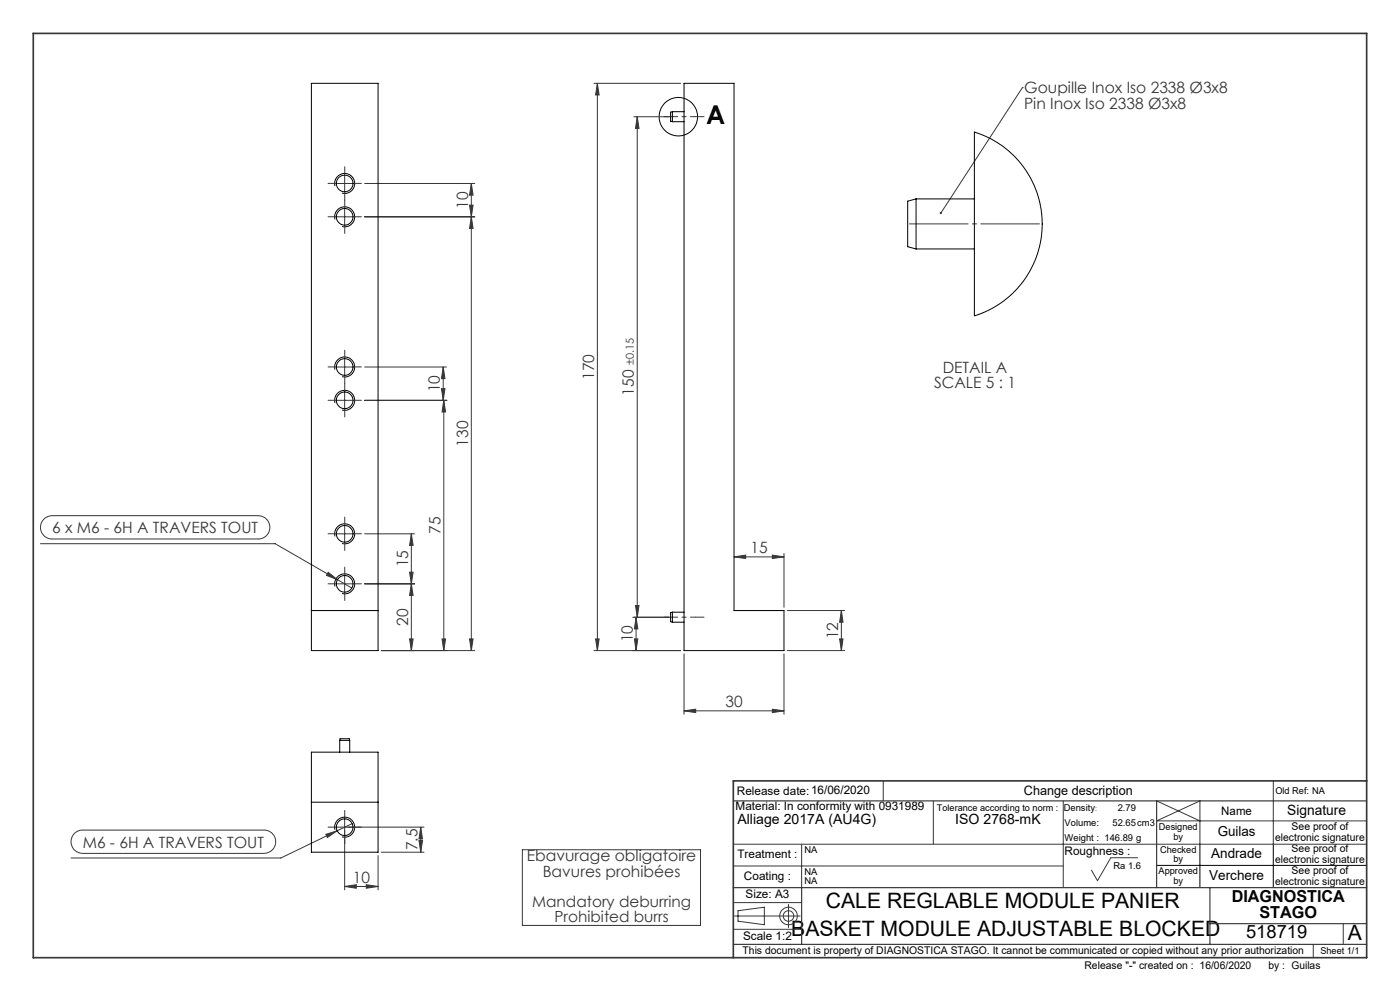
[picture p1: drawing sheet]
<svg xmlns="http://www.w3.org/2000/svg" width="420mm" height="297mm" viewBox="0 0 420 297" stroke-linecap="round" stroke-linejoin="round" font-family="sans-serif">
<g fill="none" stroke="#000" stroke-width=".3">
<path d="M100.5 55.8a3 3 0 0 1 2.6-3.8 3 3 0 0 1 3.3 3.3 3 3 0 0 1-3.8 2.6M100.5 65.8a2.99 2.99 0 0 1 2.6-3.8 2.99 2.99 0 0 1 3.3 3.2 2.99 2.99 0 0 1-3.8 2.7M100.5 110.8a2.99 2.99 0 0 1 2.6-3.8 2.99 2.99 0 0 1 3.3 3.3 2.99 2.99 0 0 1-3.8 2.6M100.5 120.8a2.99 2.99 0 0 1 2.6-3.8 2.99 2.99 0 0 1 3.3 3.2 2.99 2.99 0 0 1-3.8 2.7M100.5 175.8a2.99 2.99 0 0 1 2.6-3.8 2.99 2.99 0 0 1 3.3 3.2 2.99 2.99 0 0 1-3.8 2.7M100.5 160.8a2.99 2.99 0 0 1 2.6-3.8 2.99 2.99 0 0 1 3.3 3.2 2.99 2.99 0 0 1-3.8 2.7M100.5 248.7a3 3 0 0 1 2.7-3.8 3 3 0 0 1 3.2 3.3 3 3 0 0 1-3.8 2.6M347 259.4h63M360 253v13M382 253v13"/>
<circle cx="203.5" cy="35" r="5.8"/>
</g>
<g fill="none" stroke="#373737" stroke-width=".3">
<path d="M178.2 25h26M179.2 25l.5 3.5h-1zM179.2 25v170M190.1 35h10.6M191.2 35l.5 3.5h-1.1zM191.2 35v150M306.7 26.3h.1M306.7 26.3l-24.4 37.5M100.9 55h5M103.4 52.5v5M109.4 55h33M141.4 55l.5 3.5h-1z"/>
<path d="M141.4 55v140M100.9 65h5M103.4 62.5v5M109.4 65h33M140.9 61.5h1l-.5 3.5zM141.4 65l.5 3.5h-1zM100.9 120h5M100.9 110h5M103.4 107.5v5M103.4 117.5v5M109.4 120h24.7M109.4 110h24.5"/>
<path d="M132.4 116.5h1.1l-.5 3.5zM133 110v10M133 110l.5 3.5h-1.1zM133.1 120v75M133.1 120l.6 3.5h-1.1zM13.2 155.5l1.4-.8 1-.2h61.9a3.5 3.5 0 0 1 3.5 3.5 3.5 3.5 0 0 1-3.5 3.5h-61.9a3.5 3.5 0 0 1-3.2-2.2 3.5 3.5 0 0 1 .8-3.8zM100.9 160h5M103.4 157.5v5M109.4 160h15M123.4 160l.5 3.5h-1zM123.4 160v35M12.1 162.9h70.4l18.7 10.8"/>
<path d="M98.5 171.5l2.7 2.2-3.3-1.3zM100.9 175h5M101.2 173.7l4.4 2.5M103.4 172.5v5M109.4 175h15M122.9 171.5h1l-.5 3.5zM123.4 175l.5 3.5h-1zM220.2 166.9l3.5-.5v1zM220.2 166.9h15M231.7 166.4l3.5 .5-3.5 .5zM235.2 165.9v16.1M114.4 195h28"/>
<path d="M122.9 191.5h1l-.5 3.5zM132.6 191.5h1.1l-.6 3.5zM140.9 191.5h1l-.5 3.5zM178.2 195h26M178.7 191.5h1l-.5 3.5zM189.8 185h10.9M190.3 191.5h1l-.5 3.5zM190.6 181.5h1.1l-.5 3.5zM190.8 185l.5 3.5h-1zM190.8 185v10M205.2 196v18.1M235.2 196v18.1"/>
<path d="M236.2 195h17.2M236.2 183h17.2M251.9 191.5h1l-.5 3.5zM252.4 183l.5 3.5h-1zM252.4 183v12M205.2 213l3.5-.5v1.1zM205.2 213h30M231.7 212.5l3.5 .5-3.5 .6zM265 234v6M382 234v19M22.4 249.7l.8-.6 1.3-.3h54.7a3.5 3.5 0 0 1 3.5 3.5 3.5 3.5 0 0 1-3.5 3.5h-54.4a3.5 3.5 0 0 1-3.2-2.2 3.5 3.5 0 0 1 .8-3.9zM97.8 250l3.3-1-2.9 2z"/>
<path d="M101.1 249l-16.8 8.1h-63M103.4 245.4v21.3M105.7 246.8l-4.6 2.2M113.4 256.4v10.3M114.4 255.4h12.8M125.7 251.9h1.1l-.6 3.5zM126.2 247.9l.6 3.5h-1.1zM126.2 247.9v7.5M127.2 247.9h-26.3M156.7 254.7h53.4v22.7h-53.4zM220 253h190M220 259.5h99"/>
<path d="M240.5 253v13M280 240v13M319 240v26M341.3 257.1h-8.1l-4 6.8-1.8-3.1M347 240l13 6M410 246h-63l13-6v13M103.4 265.7l3.5-.6v1.1zM103.4 265.7h10M109.9 265.1l3.5 .6-3.5 .5zM220 278.5h20.5M220 270.5h20.5M220.3 274.5h19.7"/>
<path d="M221.4 272.9l7.9-1v5.2l-7.9-1zM236.5 271v7M403 276.8v6.2M394 283v4"/>
<circle cx="236.5" cy="274.5" r="1.58"/>
<circle cx="236.6" cy="274.5" r="2.63"/>
</g>
<g fill="none" stroke="#373737" stroke-width=".3" stroke-dasharray="30.5 1.3 1.3 1.3">
<path d="M201.7 35h-2.5M208.7 35h2.5M100.9 55h-2.5M103.4 52.5v-2.5M103.4 57.5v2.5M105.9 55h2.5M100.9 65h-2.5M103.4 62.5v-2.5M103.4 67.5v2.5M105.9 65h2.5M100.9 120h-2.5M100.9 110h-2.5"/>
<path d="M103.4 117.5v-2.5M103.4 107.5v-2.5M103.4 112.5v2.5M105.9 120h2.5M105.9 110h2.5M103.4 122.5v2.5M100.9 160h-2.5M103.4 157.5v-2.5M105.9 160h2.5M100.9 175h-2.5M103.4 172.5v-2.5M103.4 177.5v2.5"/>
<path d="M103.4 162.5v2.5M105.9 175h2.5M201.7 185h-2.5M208.7 185h2.5M100.9 247.9h-2.5M103.4 245.4v-2.5M103.4 250.4v2.5M105.9 247.9h2.5"/>
</g>
<path d="M201.7 35h7M201.7 185h7" fill="none" stroke="#373737" stroke-width=".3" stroke-dasharray="30.5 1.3 1.3 1.3" stroke-dashoffset="28.9"/>
<path d="M272.8 67.1h39" fill="none" stroke="#373737" stroke-width=".3" stroke-dasharray="30.5 1.3 1.3 1.3" stroke-dashoffset="12.9"/>
<path d="M220 240h190M347 240v26M220 266h190M240.5 266v17M363 266v17M363 276.8h47M220 283h190" fill="none" stroke="#373737" stroke-width=".35"/>
<path d="M10 10h400v277h-400zM410 234h-190v53" fill="none" stroke="#373737" stroke-width=".5"/>
<g fill="#373737">
<path d="M282 63.6a.35 .35 0 0 1 .5 0 .35 .35 0 0 1 0 .4 .35 .35 0 0 1-.5 .1l.3-.3-.3 .3z"/>
<path d="M231.7 212.5l3.5 .5-3.5 .6zM205.2 213l3.5-.5v1.1zM231.7 166.4l3.5 .5-3.5 .5zM220.2 166.9l3.5-.5v1zM109.9 265.1l3.5 .6-3.5 .5zM103.4 265.7l3.5-.6v1.1z"/>
<path d="M98.5 171.5l-.6 .9 3.3 1.3zM97.8 250l.4 1 2.9-2z"/>
<path d="M122.9 191.5h1l-.5 3.5zM123.4 175l.5 3.5h-1zM132.6 191.5h1.1l-.6 3.5zM133.1 120l.6 3.5h-1.1zM140.9 191.5h1l-.5 3.5zM141.4 65l.5 3.5h-1zM122.9 171.5h1l-.5 3.5zM123.4 160l.5 3.5h-1zM132.4 116.5h1.1l-.5 3.5zM133 110l.5 3.5h-1.1zM140.9 61.5h1l-.5 3.5zM141.4 55l.5 3.5h-1zM178.7 191.5h1l-.5 3.5zM179.2 25l.5 3.5h-1zM190.3 191.5h1l-.5 3.5zM190.8 185l.5 3.5h-1zM125.7 251.9h1.1l-.6 3.5zM126.2 247.9l.6 3.5h-1.1z"/>
<path d="M191.2 35l.5 3.5h-1.1zM190.6 181.5h1.1l-.5 3.5zM252.4 183l.5 3.5h-1zM251.9 191.5h1l-.5 3.5z"/>
</g>
<g fill="none" stroke="#000" stroke-width=".3">
<path d="M93.4 25h20v170h-20zM201.7 33.5l-.5 .1v2.7l.5 .2M201.7 33.5v3M201.7 33.5h3.5M201.7 36.5h3.5M205.2 25h15v158h15v12h-30zM292.3 39.6l4.4 1.7 3.7 2.2 3.2 2.6 2.8 3 2.4 3.6 2.2 4.8 1.3 5.1 .4 4-.5 5.5-.9 3.9-2.2 5.1-1.8 2.8-3.5 4-3.5 2.9-4.2 2.4-3.8 1.4zM274.8 59.6l-2.5 .7v13.6l2.5 .7M274.8 59.6v15M274.8 59.6h17.5M274.8 74.6h17.5M93.4 183h20"/>
<path d="M201.7 183.5l-.5 .1v2.7l.5 .2M201.7 183.5v3M201.7 183.5h3.5M201.7 186.5h3.5M93.4 225.4h20v30h-20zM101.9 221.9l.1-.5h2.8l.1 .5M101.9 221.9h3M101.9 221.9v3.5M104.9 221.9v3.5M93.4 240.4h20"/>
<circle cx="103.4" cy="55" r="2.5"/>
<circle cx="103.4" cy="65" r="2.5"/>
<circle cx="103.4" cy="110" r="2.5"/>
<circle cx="103.4" cy="120" r="2.5"/>
<circle cx="103.4" cy="160" r="2.5"/>
<circle cx="103.4" cy="175" r="2.5"/>
<circle cx="103.4" cy="247.9" r="2.49"/>
</g>
<text font-size="7.8" x="211.9" y="37.2">A</text>
<g font-size="6.3">
<text x="247.8" y="272">CALE REGLABLE MODULE PANIER</text>
<text x="237.4" y="280.5">BASKET MODULE ADJUSTABLE BLOCKED</text>
<text x="404.4" y="281.7">A</text>
</g>
<text font-size="5.5" x="373.8" y="281.3">518719</text>
<g font-size="4.9">
<text x="369.5" y="270.3">DIAGNOSTICA</text>
<text x="377.8" y="275.2">STAGO</text>
</g>
<g font-size="4.7" fill="#373737">
<text x="307.2" y="28">Goupille Inox Iso 2338 Ø3x8</text>
<text x="307.2" y="32.5">Pin Inox Iso 2338 Ø3x8</text>
<text x="140.4" y="62.5" transform="rotate(-90 140.4 62.5)">10</text>
<text x="178.2" y="113.8" transform="rotate(-90 178.2 113.8)">170</text>
<text x="282.8" y="111.9">DETAIL A</text>
<text x="132" y="117.6" transform="rotate(-90 132 117.6)">10</text>
<text x="190.2" y="118.6" transform="rotate(-90 190.2 118.6)">150</text>
<text x="280.2" y="116.4">SCALE 5 : 1</text>
<text x="140.4" y="133.8" transform="rotate(-90 140.4 133.8)">130</text>
<text x="15.7" y="159.8">6 x M6 - 6H A TRAVERS TOUT</text>
<text x="132.1" y="160" transform="rotate(-90 132.1 160)">75</text>
<text x="225.1" y="165.8">15</text>
<text x="122.4" y="170.1" transform="rotate(-90 122.4 170.1)">15</text>
<text x="122.4" y="187.5" transform="rotate(-90 122.4 187.5)">20</text>
<text x="251.4" y="191.5" transform="rotate(-90 251.4 191.5)">12</text>
<text x="189.8" y="192.6" transform="rotate(-90 189.8 192.6)">10</text>
<text x="217.6" y="212">30</text>
<text x="24.8" y="254">M6 - 6H A TRAVERS TOUT</text>
<text x="125.2" y="254.9" transform="rotate(-90 125.2 254.9)">7.5</text>
<text x="158.1" y="258.2">Ebavurage obligatoire</text>
<text x="162.8" y="262.7">Bavures prohibées</text>
<text x="105.8" y="264.7">10</text>
</g>
<g font-size="4.6" fill="#373737">
<text x="159.6" y="271.8">Mandatory deburring</text>
<text x="166.4" y="276.4">Prohibited burrs</text>
</g>
<g font-size="4.2">
<text x="386.2" y="244.2">Signature</text>
<text x="221.2" y="247.1">Alliage 2017A (AU4G)</text>
<text x="286.6" y="247.1">ISO 2768-mK</text>
</g>
<g font-size="4.1">
<text x="365.3" y="250.5">Guilas</text>
<text x="363.4" y="257.2">Andrade</text>
<text x="362.8" y="263.7">Verchere</text>
</g>
<text font-size="3.9" x="307.2" y="238.1">Change description</text>
<g font-size="3.5">
<text x="221.1" y="238.1">Release date:16/06/2020</text>
<text x="220.7" y="242.8">Material: In conformity with 0931989</text>
<text x="366.4" y="244.2">Name</text>
<text x="221.2" y="257.2">Treatment :</text>
<text x="319.4" y="256.3">Roughness :</text>
<text x="223.2" y="263.7">Coating :</text>
<text x="223.7" y="269.2">Size: A3</text>
<text x="222.9" y="281.7">Scale 1:2</text>
</g>
<text font-size="3.3" fill="#373737" x="190.2" y="109.5" transform="rotate(-90 190.2 109.5)">±0.15</text>
<g font-size="3.2">
<text x="382.6" y="252">electronic signature</text>
<text x="387.5" y="248.8">See proof of</text>
<text x="387.5" y="255.5">See proof of</text>
<text x="382.6" y="258.6">electronic signature</text>
<text x="387.5" y="262">See proof of</text>
<text x="382.6" y="265.1">electronic signature</text>
<text x="222.8" y="285.9">This document is property of DIAGNOSTICA STAGO. It cannot be communicated or copied without any prior authorization</text>
<text x="325.3" y="290.5">Release &quot;-&quot; created on : 16/06/2020</text>
<text x="380.5" y="290.5">by : Guilas</text>
</g>
<g font-size="2.8">
<text x="382.6" y="238">Old Ref: NA</text>
<text x="319.1" y="243">Density</text>
<text x="335.3" y="243">2.79</text>
<text x="319.4" y="247.5">Volume:</text>
<text x="333.7" y="247.5">52.65cm3</text>
<text x="347.7" y="248.9">Designed</text>
<text x="352" y="251.7">by</text>
<text x="241.3" y="255.7">NA</text>
<text x="319.4" y="252.1">Weight : 146.89 g</text>
<text x="348" y="255.5">Checked</text>
<text x="241.3" y="262.3">NA</text>
<text x="334" y="260.3">Ra 1.6</text>
<text x="347.6" y="262">Approved</text>
<text x="352" y="258.3">by</text>
<text x="241.3" y="265">NA</text>
<text x="352" y="264.8">by</text>
<text x="396.1" y="285.8">Sheet 1/1</text>
</g>
<text font-size="2.7" x="281.1" y="243.1">Tolerance according to norm :</text>
<text font-size="2.1" x="328.5" y="243">:</text>
</svg>
